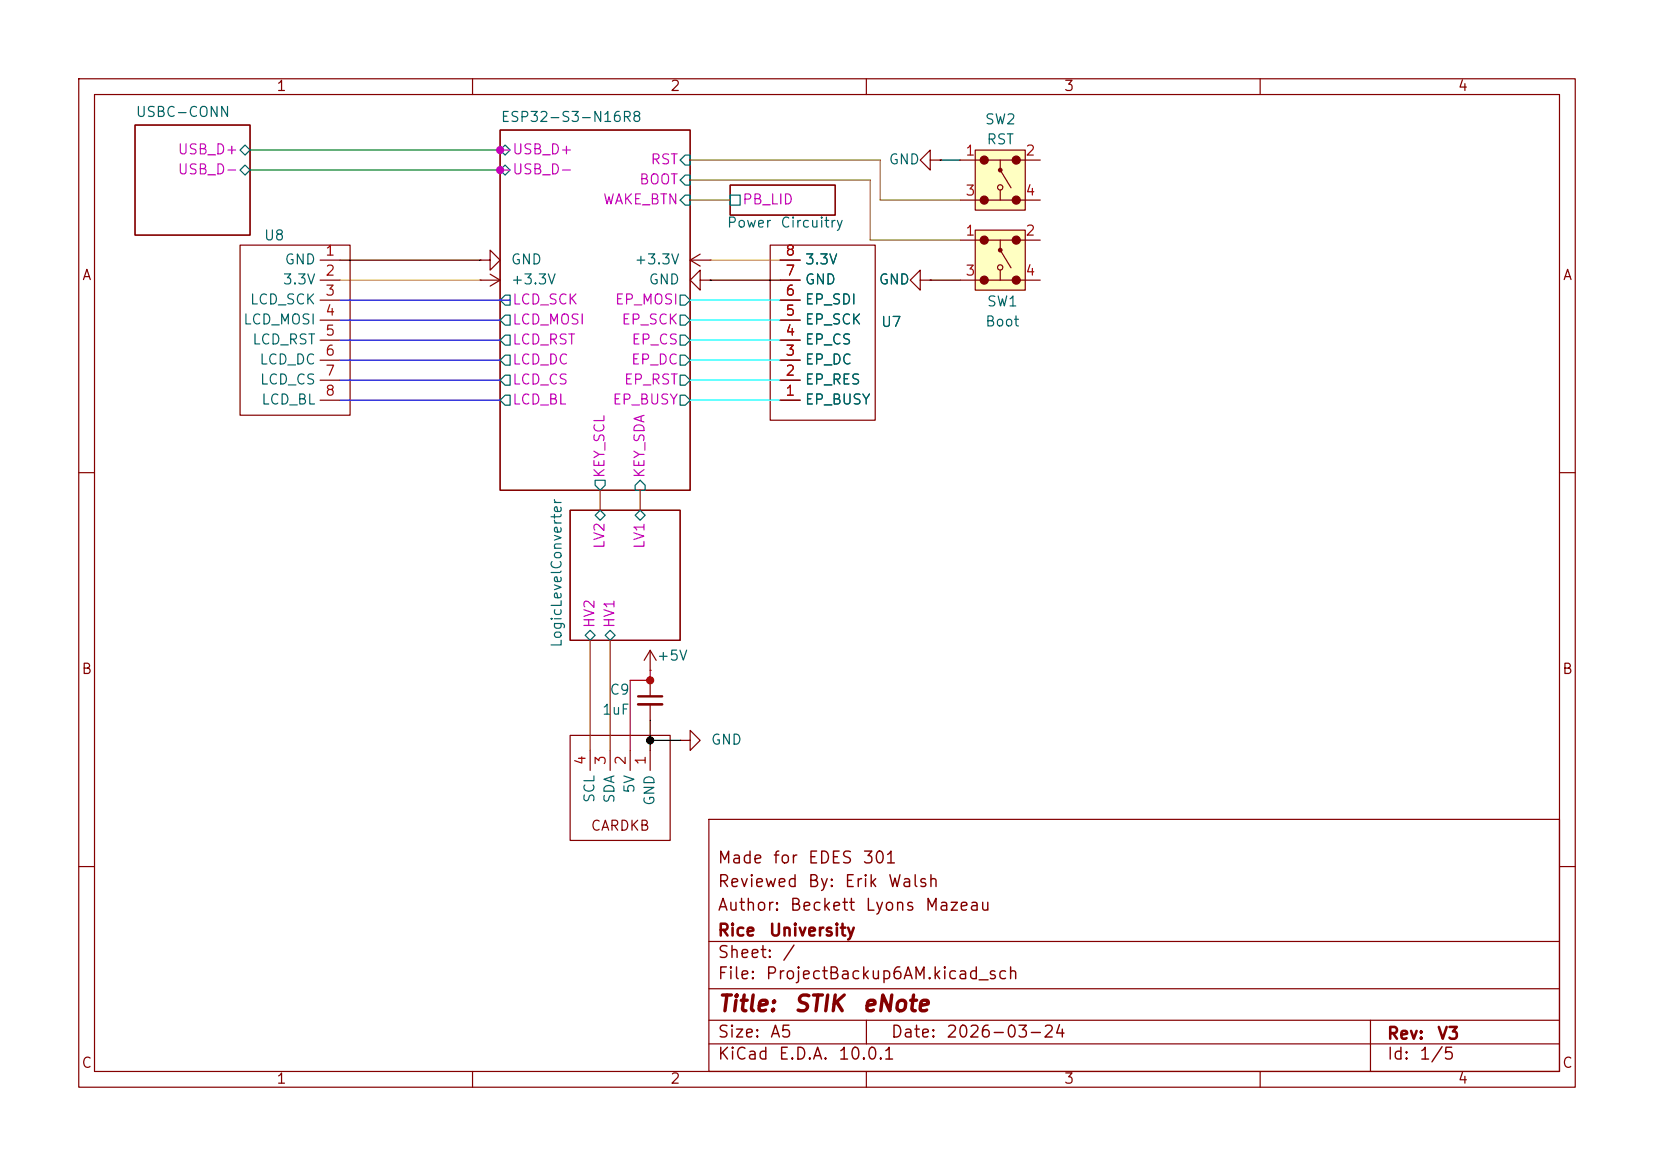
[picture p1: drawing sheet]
<svg xmlns="http://www.w3.org/2000/svg" width="210mm" height="148mm" viewBox="0 0 210 148" stroke-linecap="round" stroke-linejoin="round" font-family="sans-serif">
<g fill="none" stroke="#840000" stroke-width=".15">
<path d="M10 10h190v128h-190zM12 12h186v124h-186zM17.1 15.9h14.6v13.9h-14.6zM60 10v2M63.5 16.5h24.1v45.7h-24.1zM110 10v2M160 10v2M30.5 31.1h13.9v21.6h-13.9zM40.6 33h2.6M40.6 35.6h2.6M40.6 38.1h2.6M61 33h1.2v-1.2l1.3 1.2-1.3 1.3v-1.3"/>
<path d="M61 33h.1M61 35.6h.1M61 35.6h2.5M62.2 34.8l1.3 .8M63.5 35.6l-1.3 .7M87.6 33h2.6M87.6 33l1.3 .8M88.9 35.6v-1.3l-1.3 1.3 1.3 1.2v-1.2h1.3M88.9 32.3l-1.3 .7M90.2 33h.1M90.2 35.6h.1M92.7 23.5h13.3v3.8h-13.3z"/>
<path d="M97.8 31.1h13.3v22.2h-13.3zM99.1 33h2.5M99.1 35.6h2.5M99.1 38.1h2.5M40.6 40.6h2.6M40.6 43.2h2.6M40.6 45.7h2.6M40.6 48.3h2.6M40.6 50.8h2.6M99.1 40.6h2.5M99.1 43.2h2.5M99.1 45.7h2.5"/>
<path d="M99.1 48.3h2.5M99.1 50.8h2.5M10 60h2M72.4 64.8h14v16.5h-14zM198 60h2M10 110h2M90 104h108v32h-108zM90 119.5h108M198 110h2M60 136v2M90 132.5h108M90 129.5h108"/>
<path d="M90 125.5h108M110 136v2M110 129.5v3M160 136v2M174 129.5v6.5"/>
</g>
<g fill="none" stroke="#006464" stroke-width=".15">
<path d="M30.5 19.1l.6-.7 .6 .7-.6 .6zM63.5 19.1l.6-.7 .7 .7-.7 .6zM87 19.7h.6v1.3h-.6l-.6-.7zM30.5 21.6l.6-.6 .6 .6-.6 .6zM63.5 21.6l.6-.6 .7 .6-.7 .6zM64.1 37.5h.7v1.2h-.7l-.6-.6zM86.4 37.5h.6l.6 .6-.6 .6h-.6zM87 22.2h.6v1.3h-.6l-.6-.6zM87 24.8h.6v1.2h-.6l-.6-.6zM92.7 24.8h1.3v1.2h-1.3zM64.1 40h.7v1.3h-.7l-.6-.7zM64.1 45.1h.7v1.3h-.7l-.6-.7z"/>
<path d="M64.1 47.6h.7v1.3h-.7l-.6-.6zM64.1 50.2h.7v1.2h-.7l-.6-.6zM64.1 42.5h.7v1.3h-.7l-.6-.6zM86.4 47.6h.6l.6 .7-.6 .6h-.6zM86.4 45.1h.6l.6 .6-.6 .7h-.6zM86.4 40h.6l.6 .6-.6 .7h-.6zM86.4 50.2h.6l.6 .6-.6 .6h-.6zM86.4 42.5h.6l.6 .7-.6 .6h-.6zM75.6 61h1.2v.6l-.6 .6-.6-.6zM75.6 65.4l.6-.6 .6 .6-.6 .6zM80.6 65.4l.7-.6 .6 .6-.6 .6zM81.3 61l.6 .6v.6h-1.3v-.6z"/>
<path d="M74.3 80.6l.6-.6 .7 .6-.7 .7zM76.8 80.6l.7-.6 .6 .6-.6 .7z"/>
</g>
<path d="M123.8 19.1h6.4v7.6h-6.4z" fill="#ffffc2"/>
<g fill="none" stroke="#840000" stroke-width=".15">
<path d="M123.8 19.1h6.4v7.6h-6.4zM121.9 20.3h10.2M121.9 25.4h10.2M127 20.3v1.3l1.4 2.2M127 24.1v1.3"/>
<circle cx="127" cy="23.8" r=".33"/>
</g>
<g fill="#840000" stroke="#840000" stroke-width=".15">
<circle cx="125" cy="20.3" r=".51"/>
<circle cx="125" cy="25.4" r=".51"/>
<circle cx="127" cy="21.6" r=".22"/>
<circle cx="129" cy="20.3" r=".51"/>
<circle cx="129" cy="25.4" r=".51"/>
</g>
<path d="M123.8 29.2h6.4v7.6h-6.4z" fill="#ffffc2"/>
<g fill="none" stroke="#840000" stroke-width=".15">
<path d="M99.1 35.6h2.5M99.1 38.1h2.5M99.1 33h2.5M116.8 35.6v-1.3l-1.2 1.3 1.2 1.2v-1.2h1.3M118.1 20.3v-1.2l-1.3 1.2 1.3 1.3v-1.3h1.3M118.1 35.6h.1M119.4 20.3h.1M121.9 30.5h10.2M121.9 35.6h10.2M123.8 29.2h6.4v7.6h-6.4zM127 30.5v1.3l1.4 2.2M127 34.3v1.3"/>
<path d="M99.1 50.8h2.5M99.1 48.3h2.5M99.1 45.7h2.5M99.1 43.2h2.5M99.1 40.6h2.5M72.4 93.3h12.7v13.4h-12.7zM74.9 95.3v2.5M77.5 95.3v2.5M80 95.3v2.5M82.5 85.1h.1M82.5 82.6v2.5M82.5 86.4v2"/>
<path d="M82.5 89.4v2M82.5 95.3v2.5M82.5 82.6l-.7 1.2M82.5 82.6l.8 1.2M86.4 94h1.2v-1.3l1.3 1.3-1.3 1.3v-1.3M86.4 94h.1"/>
<circle cx="127" cy="33.9" r=".33"/>
</g>
<g fill="#840000" stroke="#840000" stroke-width=".15">
<circle cx="125" cy="30.5" r=".51"/>
<circle cx="125" cy="35.6" r=".51"/>
<circle cx="127" cy="31.7" r=".22"/>
<circle cx="129" cy="30.5" r=".51"/>
<circle cx="129" cy="35.6" r=".51"/>
</g>
<path d="M81 88.4h3.1" fill="none" stroke="#840000" stroke-width=".3"/>
<path d="M81 89.4h3.1" fill="none" stroke="#840000" stroke-width=".33"/>
<path d="M43.2 38.1h21.6M43.2 48.3h20.3M43.2 50.8h20.3M43.2 43.2h20.3M43.2 40.6h20.3M43.2 45.7h20.3" fill="none" stroke="#00f" stroke-width=".15"/>
<path d="M87.6 22.9h22.9v7.6h11.4M87.6 20.3h24.2v5.1h10.1M87.6 25.4h5.1" fill="none" stroke="#848400" stroke-width=".15"/>
<path d="M87.6 38.1h11.5M87.6 43.2h11.5M87.6 50.8h11.5M87.6 45.7h11.5M87.6 48.3h11.5M87.6 40.6h11.5" fill="none" stroke="#0ff" stroke-width=".15"/>
<path d="M63.5 19.1h1.3M63.5 21.6h1.3" fill="none" stroke="#c200c2" stroke-width=".15"/>
<path d="M43.2 33h17.8M90.2 35.6h8.9M118.1 35.6h3.8M119.4 20.3h2.5M82.5 91.4v3.9M82.5 94h3.9" fill="none" stroke="#000" stroke-width=".15"/>
<path d="M43.2 35.6h17.8M90.2 33h8.9" fill="none" stroke="#dd8500" stroke-width=".15"/>
<path d="M31.7 19.1h31.8M31.7 21.6h31.8" fill="none" stroke="#008400" stroke-width=".15"/>
<path d="M82.5 85.1v1.3h-2.5v8.9" fill="none" stroke="#ff0008" stroke-width=".15"/>
<path d="M76.2 62.2v2.6M81.3 62.2v2.6M74.9 81.3v14M77.5 81.3v14" fill="none" stroke="#804d00" stroke-width=".15"/>
<g fill="#c200c2" stroke="#c200c2" stroke-width=".13">
<circle cx="63.5" cy="21.6" r=".46"/>
<circle cx="63.5" cy="19.1" r=".46"/>
</g>
<circle cx="82.5" cy="86.4" r=".46" fill="#ff0008" stroke="#ff0008" stroke-width=".13"/>
<circle cx="82.5" cy="94" r=".46" fill="#000" stroke="#000" stroke-width=".13"/>
<g font-size="2" fill="#840000">
<text x="91" y="128.9">Title:</text>
<text x="100.7" y="128.9">STIK</text>
<text x="109.4" y="128.9">eNote</text>
</g>
<g font-size="1.5" fill="#840000">
<text x="91" y="113">Reviewed</text>
<text x="91" y="110">Made</text>
<text x="98" y="110">for</text>
<text x="102.5" y="113">By:</text>
<text x="102.5" y="110">EDES</text>
<text x="107.1" y="113">Erik</text>
<text x="109.4" y="110">301</text>
<text x="112.6" y="113">Walsh</text>
<text x="91" y="119.2">Rice</text>
<text x="91" y="116">Author:</text>
<text x="97.5" y="119.2">University</text>
<text x="100.2" y="116">Beckett</text>
<text x="109.7" y="116">Lyons</text>
<text x="117.3" y="116">Mazeau</text>
<text x="91" y="124.7">File:</text>
<text x="91" y="122">Sheet:</text>
<text x="97.1" y="124.7">ProjectBackup6AM.kicad_sch</text>
<text x="99.2" y="122">/</text>
<text x="91" y="134.9">KiCad</text>
<text x="91" y="132.1">Size:</text>
<text x="97.7" y="132.1">A5</text>
<text x="98.7" y="134.9">E.D.A.</text>
<text x="106.3" y="134.9">10.0.1</text>
<text x="113" y="132.1">Date:</text>
<text x="120" y="132.1">2026-03-24</text>
<text x="176" y="132.3">Rev:</text>
<text x="176" y="134.9">Id:</text>
<text x="180.1" y="134.9">1/5</text>
<text x="182.4" y="132.3">V3</text>
</g>
<g font-size="1.3" fill="#840000">
<text x="35" y="11.9">1</text>
<text x="85" y="11.9">2</text>
<text x="135" y="11.9">3</text>
<text x="185" y="11.9">4</text>
<text x="10.3" y="35.9">A</text>
<text x="198.4" y="35.9">A</text>
<text x="10.3" y="85.9">B</text>
<text x="198.3" y="85.9">B</text>
<text x="74.9" y="105.8">CARDKB</text>
<text x="10.3" y="135.9">C</text>
<text x="35" y="137.9">1</text>
<text x="85" y="137.9">2</text>
<text x="135" y="137.9">3</text>
<text x="185" y="137.9">4</text>
<text x="198.3" y="135.9">C</text>
</g>
<g font-size="1.3" fill="#006464">
<text x="17.1" y="15.2">USBC-CONN</text>
<text x="63.5" y="15.8">ESP32-S3-N16R8</text>
<text x="125" y="16.1">SW2</text>
<text x="112.8" y="21.2">GND</text>
<text x="125.2" y="18.6">RST</text>
<text x="92.2" y="29.2">Power</text>
<text x="99" y="29.2">Circuitry</text>
<text x="33.4" y="30.8">U8</text>
<text x="36.1" y="33.9">GND</text>
<text x="64.8" y="33.9">GND</text>
<text x="80.5" y="33.9">+3.3V</text>
<text x="102.1" y="33.9">3.3V</text>
<text x="30.8" y="41.5">LCD_MOSI</text>
<text x="31.6" y="39">LCD_SCK</text>
<text x="35.8" y="36.4">3.3V</text>
<text x="64.8" y="36.4">+3.3V</text>
<text x="82.3" y="36.4">GND</text>
<text x="102.1" y="41.5">EP_SCK</text>
<text x="102.1" y="39">EP_SDI</text>
<text x="102.1" y="36.4">GND</text>
<text x="111.5" y="36.4">GND</text>
<text x="111.8" y="41.8">U7</text>
<text x="125" y="41.8">Boot</text>
<text x="125.2" y="39.2">SW1</text>
<text x="31.9" y="44">LCD_RST</text>
<text x="32.9" y="46.6">LCD_DC</text>
<text x="102.1" y="46.6">EP_DC</text>
<text x="102.1" y="44">EP_CS</text>
<text x="32.9" y="49.1">LCD_CS</text>
<text x="33.1" y="51.7">LCD_BL</text>
<text x="102.1" y="51.7">EP_BUSY</text>
<text x="102.1" y="49.1">EP_RES</text>
<text x="71.6" y="82.3" transform="rotate(-90 71.6 82.3)">LogicLevelConverter</text>
<text x="77.3" y="88.5">C9</text>
<text x="83.3" y="84.2">+5V</text>
<text x="76.3" y="91">1uF</text>
<text x="90.2" y="94.8">GND</text>
<text x="80.9" y="100.8" transform="rotate(-90 80.9 100.8)">5V</text>
<text x="75.8" y="102" transform="rotate(-90 75.8 102)">SCL</text>
<text x="78.3" y="102.1" transform="rotate(-90 78.3 102.1)">SDA</text>
<text x="83.4" y="102.4" transform="rotate(-90 83.4 102.4)">GND</text>
</g>
<g font-size="1.3" fill="#c200c2">
<text x="22.5" y="22.5">USB_D-</text>
<text x="22.5" y="19.9">USB_D+</text>
<text x="65" y="19.9">USB_D+</text>
<text x="65" y="22.5">USB_D-</text>
<text x="81.1" y="23.7">BOOT</text>
<text x="82.5" y="21.2">RST</text>
<text x="76.5" y="26.3">WAKE_BTN</text>
<text x="94.2" y="26.3">PB_LID</text>
<text x="65" y="41.5">LCD_MOSI</text>
<text x="65" y="39">LCD_SCK</text>
<text x="78" y="39">EP_MOSI</text>
<text x="78.8" y="41.5">EP_SCK</text>
<text x="65" y="46.6">LCD_DC</text>
<text x="65" y="44">LCD_RST</text>
<text x="80" y="46.6">EP_DC</text>
<text x="80.1" y="44">EP_CS</text>
<text x="65" y="49.1">LCD_CS</text>
<text x="65" y="51.7">LCD_BL</text>
<text x="77.7" y="51.7">EP_BUSY</text>
<text x="79.1" y="49.1">EP_RST</text>
<text x="77.1" y="60.8" transform="rotate(-90 77.1 60.8)">KEY_SCL</text>
<text x="82.1" y="60.8" transform="rotate(-90 82.1 60.8)">KEY_SDA</text>
<text x="77.1" y="69.8" transform="rotate(-90 77.1 69.8)">LV2</text>
<text x="82.1" y="69.8" transform="rotate(-90 82.1 69.8)">LV1</text>
<text x="75.8" y="79.8" transform="rotate(-90 75.8 79.8)">HV2</text>
<text x="78.3" y="79.8" transform="rotate(-90 78.3 79.8)">HV1</text>
</g>
<g font-size="1.3" fill="#a90000">
<text x="122.5" y="20.1">1</text>
<text x="130.1" y="20.1">2</text>
<text x="122.5" y="25.1">3</text>
<text x="130.1" y="25.1">4</text>
<text x="41.2" y="32.8">1</text>
<text x="41.2" y="35.3">2</text>
<text x="99.6" y="35.3">7</text>
<text x="99.6" y="32.8">8</text>
<text x="122.5" y="30.2">1</text>
<text x="122.5" y="35.3">3</text>
<text x="130.1" y="30.2">2</text>
<text x="130.1" y="35.3">4</text>
<text x="41.2" y="37.8">3</text>
<text x="41.2" y="40.4">4</text>
<text x="99.6" y="40.4">5</text>
<text x="99.6" y="37.8">6</text>
<text x="41.2" y="42.9">5</text>
<text x="41.2" y="45.5">6</text>
<text x="99.6" y="45.5">3</text>
<text x="99.6" y="42.9">4</text>
<text x="41.2" y="48">7</text>
<text x="41.2" y="50.5">8</text>
<text x="99.6" y="50.5">1</text>
<text x="99.6" y="48">2</text>
<text x="74.7" y="97.2" transform="rotate(-90 74.7 97.2)">4</text>
<text x="77.2" y="97.2" transform="rotate(-90 77.2 97.2)">3</text>
<text x="79.8" y="97.2" transform="rotate(-90 79.8 97.2)">2</text>
<text x="82.3" y="97.2" transform="rotate(-90 82.3 97.2)">1</text>
</g>
</svg>
